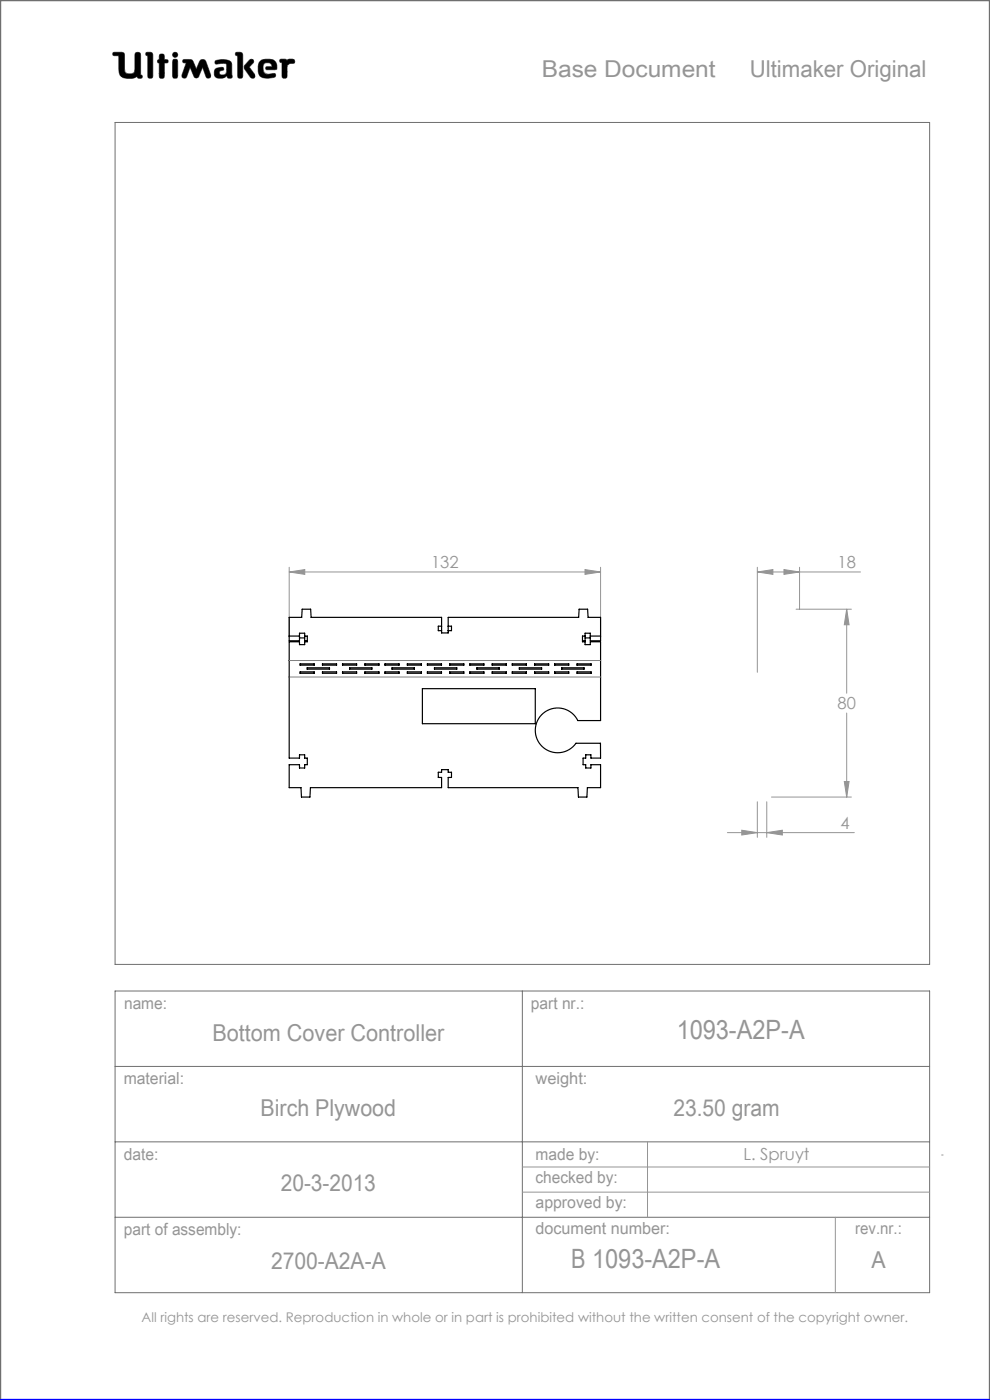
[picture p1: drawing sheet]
<svg xmlns="http://www.w3.org/2000/svg" width="210mm" height="297mm" viewBox="0 0 210 297" stroke-linecap="round" stroke-linejoin="round" font-family="sans-serif">
<g fill="none" stroke="#6f6f6f" stroke-width=".21">
<path d="M24 11.1h1.8l.5 .2 .2 4a1.62 1.62 0 0 0 2 0l.2-4a.65 .65 0 0 1 .7-.2 .65 .65 0 0 1 .4 .6v4.2l.3 .1-.1 .6a.65 .65 0 0 1-.9-.3 4 4 0 0 1-3 .2l-.6-.5-.2-.6-.1-3.6h-1.2l-.1-.3zM29.1 16.2v.1M31 11.1l1.2 .1 .2 .4v4.8a.59 .59 0 0 1-.7 .2 .59 .59 0 0 1-.4-.5v-4.3l-.4-.1zM33.8 13.4h.1M33.8 12.6h.1M33.8 12.6l-.3 .1-.1 .3 .1 .3 .3 .1M33.8 12.6v-1a.59 .59 0 0 1 .7-.1 .59 .59 0 0 1 .4 .5v.6l.6 .1a.4 .4 0 0 1 0 .6l-.6 .1-.1 3.1a.59 .59 0 0 1-.6 .1 .59 .59 0 0 1-.4-.5v-2.7M36.8 12.6h.7l.2 .5v3l-.2 .4-.3 .1-.4-.1-.2-.4v-3zM38.9 12.7l1.3-.1 .6 .2 .8 1.9 .9-2 .6-.1 .4 .1 1.2 3.2v.5l-.4 .2-.4-.1-.9-2.2-.9 2-.5 .3-.3-.2-1-2.1-.7 1.9-.3 .4-.5-.1-.2-.1v-.5l.9-2.6-.7-.1zM42.1 16.2h.1M45.7 12.9a3.6 3.6 0 0 1 3.3 .3l.2 .5v2.1a.53 .53 0 0 1-.2 .8l-.7-.1-.2-.4a1.97 1.97 0 0 1-2.5 .2 1.34 1.34 0 0 1 .4-1.8l1.3-.2 .1 .6a.74 .74 0 0 0-.9 .7 .95 .95 0 0 0 1.4 .1l.2-.6-.1-1.5a2.7 2.7 0 0 0-2 0l-.4-.2zM50.1 11.1l1.2 .1 .2 .4-.1 4.8a.59 .59 0 0 1-.6 .2 .59 .59 0 0 1-.4-.5v-4.3l-.4-.1z"/>
<path d="M52.9 12.8l.4-.2 .4 .1 .1 .4-.9 1.1 1.1 1.5 .1 .6-.2 .3h-.4a5.9 5.9 0 0 1-1.7-2.3l.2-.5zM56.6 14.8h.1M56.6 14.8l-.3-.3 .2-.3 1.2-.1-.2-.5a1.04 1.04 0 0 0-1.7 .5l.2 1.3 .8 .4M56.6 14.8h1.7l.4-.2a1.66 1.66 0 0 0-1.5-2l-1.7 .1a2.65 2.65 0 0 0-.3 3.5 3.5 3.5 0 0 0 3.2 .1l.1-.3-.2-.4-1.5 .2M56.8 15.8h.1M59.5 12.6h1.1l.3 .2a1.21 1.21 0 0 1 1.5-.1l.1 .6-1 .2-.6 .4-.1 2.5a.59 .59 0 0 1-.6 .2 .59 .59 0 0 1-.4-.5v-2.8l-.4-.2zM24.4 26h172.8v178.6h-172.8zM24.4 210.2h172.8v64h-172.8zM110.8 210.2v64M24.4 226.2h172.8M24.4 242.2h172.8M24.4 258.2h172.8"/>
<circle cx="37.2" cy="11.6" r=".56"/>
</g>
<path d="M0 297v-297h210v297" fill="none" stroke="#6f6f6f" stroke-width=".5"/>
<g fill="none" stroke="#959595" stroke-width=".21">
<path d="M61.3 121.3l3.3-.5v1zM61.3 120.3v14.8M61.3 121.3h66.1M124.1 120.8l3.3 .5-3.3 .5zM127.4 120.3v14.8M160.6 121.3l3.3-.5v1zM160.6 121.3h21.9M160.6 120.3v22.3M166.3 120.8l3.3 .5-3.3 .5zM168.9 129.2h11.7M169.6 120.3v8.9M179.6 129.2l.5 3.3h-1z"/>
<path d="M179.6 129.2v17.9M179.6 151.3v17.8M154.3 176.6h26.9M157.3 176.1l3.3 .5-3.3 .5zM160.6 170.1v7.5M162.6 176.6l3.3-.5v1zM162.6 170.1v7.5M163.6 169.1h17M179.1 165.8h1l-.5 3.3zM110.8 247.6h86.4M110.8 252.9h86.4M137.4 242.2v16"/>
<path d="M177.2 258.2v16M199.7 245h.4"/>
</g>
<path d="M0 297h210" fill="none" stroke="#00f" stroke-width=".5"/>
<path d="M45.7 12.9l-.1 .4 .2 .3 1.7-.2 .6 .2-.1 1.8-.2 .4-.5 .1a.54 .54 0 0 1-.8-.5 .54 .54 0 0 1 .8-.5l.2-.1-.1-.4-.4-.1a1.31 1.31 0 0 0-1.5 .9 1.14 1.14 0 0 0 .3 1.2 1.14 1.14 0 0 0 1.2 .2l.8-.3a.23 .23 0 0 1 .3-.2 .23 .23 0 0 1 .2 .4 .58 .58 0 0 0 .8 .1 .58 .58 0 0 0 .1-.9v-2a1.32 1.32 0 0 0-1.7-1.1zM50 11.2v.5l.4 .1v4.5l.2 .3h.6l.3-.4v-4.7l-.4-.4zM53 12.7l-1.1 1.2-.1 .5 1.4 2.1 .6 .1 .3-.3v-.4l-1.2-1.7 .9-.9v-.4l-.3-.3zM55.1 13a2.66 2.66 0 0 0 .3 3.4l1.4 .2 1.3-.2 .4-.3-.2-.5-1.5 .2-.6-.2-.3-.4-.1-.9a.98 .98 0 0 1 .7-1 .98 .98 0 0 1 1.1 .5l.1 .3-1.2 .1-.1 .4 .2 .2h1.6a.49 .49 0 0 0 .5-.2 .49 .49 0 0 0 0-.6 1.57 1.57 0 0 0-2-1.4h-.9zM59.4 12.6v.5l.4 .2v3l.3 .3h.5l.3-.4v-2.3l.6-.4 .9-.1 .1-.6-.4-.3-.9 .1-.3 .2-.3-.2zM36.7 12.6l-.1 3.7 .2 .3h.6l.3-.4v-3.3l-.3-.3zM36.6 11.6a.56 .56 0 0 0 1.1 0 .56 .56 0 0 0-1.1 0zM33.9 11.6l-.1 1-.3 .2-.1 .3 .4 .3v3l.2 .2h.5l.3-.1 .1-.3v-2.8l.7-.1 .1-.4-.2-.2-.6-.1-.2-1.1zM31 11.2l-.1 .5 .4 .1 .1 4.5 .2 .3h.5l.3-.4v-4.7l-.4-.4zM38.8 12.7v.6h.7l-.9 2.7 .2 .5 .4 .1 .3-.2 .8-2.1 .9 2 .2 .2h.4l.3-.2 .9-2 .8 2.1 .5 .2 .4-.3v-.4l-1-2.8-.3-.4-.5-.1-.4 .2-.9 1.9-.9-2-.5-.1zM24 11.2l-.1 .3 .2 .3h1.1v2.7a1.73 1.73 0 0 0 2.1 2.1 2.42 2.42 0 0 0 1.8-.4l.3 .4h.6l.2-.3-.1-.3-.3-.1v-4.3l-.1-.3-.2-.2h-.6l-.3 .4v3.4a.89 .89 0 0 1-1.3 .8 .81 .81 0 0 1-.9-1.1l-.1-3.3-.5-.2z" fill-rule="evenodd" fill="#000"/>
<path d="M61.3 121.3l3.3-.5v1zM124.1 120.8l3.3 .5-3.3 .5zM179.6 129.2l.5 3.3h-1zM179.1 165.8h1l-.5 3.3zM166.3 120.8l3.3 .5-3.3 .5zM160.6 121.3l3.3-.5v1zM157.3 176.1l3.3 .5-3.3 .5zM162.6 176.6l3.3-.5v1z" fill="#959595"/>
<g fill="none" stroke="#000" stroke-width=".25">
<path d="M61.3 134.9h2.2M63.5 135.3h1.1M64.6 134.9h.6v1.2h-.6v.7h-1.1v-.7h-2.2v24.7h2.2v-.7h1.1v.7h.6v1.4h-.6v.7h-1.1v-.7h-2.2v4.9h2.5l.1 2h1.8l.1-2h27.9v-2.2h-.7v-1.1h.7v-.5h1.4v.5h.7v1.1h-.7v2.2h27.5l.1 2h1.8l.1-2h2.8v-4.9h-2.1v.7h-1.1v-.7h-.5v-1.4h.5v-.7h1.1v.7h2.1v-3.1h-5.2a4.7 4.7 0 0 1-7.3 .6 4.7 4.7 0 0 1 .6-7.2 4.7 4.7 0 0 1 7.1 1.8h4.8v-16.8h-2.2v.7h-1.1v-.7h-.5v-1.2h.5M65.2 135.9h-.6v-1.6h-1.1v1.6h-2.2v-4.9h2.7l.1-1.8h1.8l.1 1.8h27.7v3.3h1.4v-3.3h27.6l.1-1.8h1.8l.1 1.8h2.7v4.9h-2.2v-1.6h-1.1v1.6h-.5M93.7 132.8h-.7v1h.7M95.1 132.8h.7v1h-.7M124.1 135.3h1.1M125.2 134.9h2.2M63.7 142.5h3v.3h-3zM63.7 140.8h3v.3h-3zM65.2 141.7h4.7v.3h-4.7zM68.4 142.5h3v.3h-3z"/>
<path d="M68.4 140.8h3v.3h-3zM72.7 140.8h3v.3h-3zM72.7 142.5h3v.3h-3zM74.2 141.7h4.7v.3h-4.7zM77.4 140.8h3v.3h-3zM77.4 142.5h3v.3h-3zM81.7 142.5h3v.3h-3zM81.7 140.8h3v.3h-3zM83.2 141.7h4.7v.3h-4.7zM86.4 142.5h3v.3h-3zM86.4 140.8h3v.3h-3zM89.6 146.1h23.9v7.4h-23.9z"/>
<path d="M90.7 140.8h3v.3h-3zM90.7 142.5h3v.3h-3zM92.2 141.7h4.7v.3h-4.7zM95.4 140.8h3v.3h-3zM95.4 142.5h3v.3h-3zM99.7 142.5h3v.3h-3zM99.7 140.8h3v.3h-3zM101.2 141.7h4.7v.3h-4.7zM104.4 142.5h3v.3h-3zM104.4 140.8h3v.3h-3zM108.7 140.8h3v.3h-3zM108.7 142.5h3v.3h-3z"/>
<path d="M110.2 141.7h4.7v.3h-4.7zM113.4 142.5h3v.3h-3zM113.4 140.8h3v.3h-3zM117.7 142.5h3v.3h-3zM117.7 140.8h3v.3h-3zM119.2 141.7h4.7v.3h-4.7zM122.4 142.5h3v.3h-3zM122.4 140.8h3v.3h-3z"/>
</g>
<path d="M61.3 143.6h66.1M61.3 140.1h66.1" fill="none" stroke="#808080" stroke-width=".21"/>
<g font-size="5.6" fill="#959595">
<text x="143.5" y="220.3">1093-A2P-A</text>
<text x="121.1" y="269.1">B 1093-A2P-A</text>
</g>
<g font-size="4.9" fill="#959595">
<text x="114.9" y="16.3">Base Document</text>
<text x="159" y="16.3">Ultimaker Original</text>
<text x="45" y="220.9">Bottom Cover Controller</text>
<text x="55.3" y="236.7">Birch Plywood</text>
<text x="142.8" y="236.7">23.50 gram</text>
<text x="59.6" y="252.7">20-3-2013</text>
<text x="57.5" y="269.3">2700-A2A-A</text>
<text x="184.9" y="269.1">A</text>
</g>
<g font-size="3.5" fill="#959595">
<text x="91.4" y="120.6">132</text>
<text x="177.6" y="120.6">18</text>
<text x="177.6" y="150.5">80</text>
<text x="178.3" y="175.9">4</text>
<text x="26.3" y="214.1">name:</text>
<text x="112.6" y="214">part nr.:</text>
<text x="26.2" y="229.9">material:</text>
<text x="113.6" y="229.9">weight:</text>
<text x="26.3" y="246">date:</text>
<text x="113.6" y="246">made by:</text>
<text x="113.6" y="251.1">checked by:</text>
<text x="157.7" y="246.2">L. Spruyt</text>
<text x="113.6" y="256.3">approved by:</text>
<text x="26.3" y="262">part of assembly:</text>
<text x="113.6" y="261.8">document number:</text>
<text x="181.4" y="261.9">rev.nr.:</text>
</g>
<text font-size="2.8" fill="#959595" x="30" y="280.4">All rights are reserved. Reproduction in whole or in part is prohibited without the written consent of the copyright owner.</text>
</svg>
